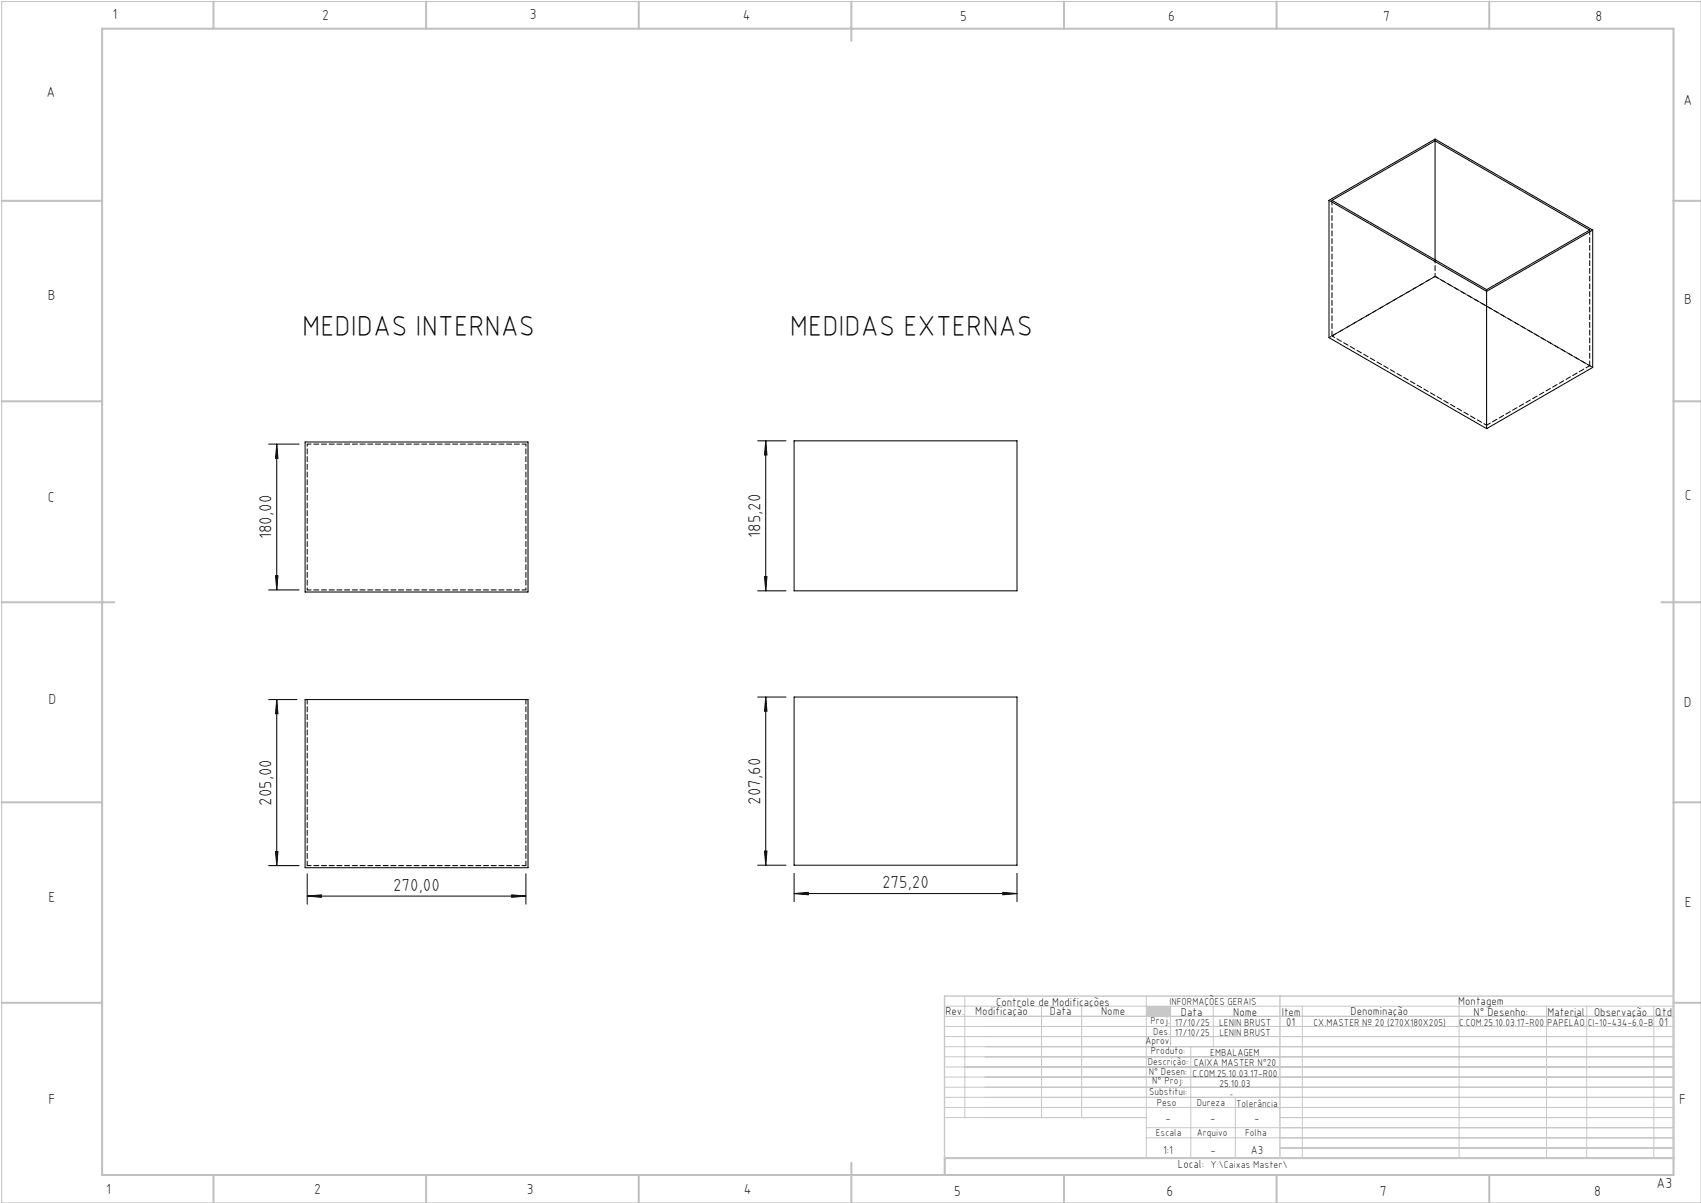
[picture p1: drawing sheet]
<svg xmlns="http://www.w3.org/2000/svg" width="420mm" height="297mm" viewBox="0 0 420 297" stroke-linecap="round" stroke-linejoin="round" font-family="sans-serif">
<path d="M.4 .4h419.6v296.6h-419.6z" fill="none" stroke="#c0c0c0" stroke-width=".25"/>
<g fill="none" stroke="#c0c0c0" stroke-width=".5">
<path d="M25.2 7.1h388v283h-388zM52.7 .4v6.7M105.2 .4v6.7M157.7 .4v6.7M210.2 .4v9.7M262.7 .4v6.7M315.2 .4v6.7M367.7 .4v6.7M.4 49.6h24.8M413.2 49.6h6.8M.4 99.1h24.8M413.2 99.1h6.8"/>
<path d="M.4 148.7h27.8M410.2 148.7h9.8M.4 198.1h24.8M413.2 198.1h6.8M.4 247.6h24.8M413.2 247.6h6.8M52.7 290.1v6.9M105.2 290.1v6.9M157.7 290.1v6.9M210.2 287.1v9.9M262.7 290.1v6.9M315.2 290.1v6.9"/>
<path d="M367.7 290.1v6.9M413.2 285.9h-179.9v4.2"/>
</g>
<g fill="none" stroke="#c3c8d2" stroke-width=".25">
<path d="M233.2 250.9h180M233.2 248.4h180M233.2 253.4h180M233.2 255.9h180M233.2 258.4h180M238.2 245.9v30M257.2 248.4v27.5M267.1 248.4v27.5M283 245.9v40M289 248.4v10M294 258.4v27.5M299.6 248.4v10"/>
<path d="M321.5 248.4v37.5M360.3 248.4v37.5M381.9 248.4v37.5M391.8 248.4v37.5M408.3 248.4v37.5M233.2 260.9h180M233.2 263.4h180M233.2 265.9h180M233.2 268.4h180M233.2 270.9h180M233.2 273.4h180M233.2 275.9h49.8"/>
<path d="M283 278.4h130.2M305 270.9v15M316 275.9h97.2M283 280.9h130.2M316 283.4h97.2"/>
</g>
<path d="M233.2 245.9h180v40h-180zM316 245.9v40" fill="none" stroke="#c3c8d2" stroke-width=".35"/>
<path d="M283 248.4h6v2.5h-6z" fill-rule="evenodd" fill="#c3c8d2"/>
<g fill="none" stroke="#000" stroke-width=".25">
<path d="M354.3 34.8v29.4M328.1 49.5v33.9l39 22.4M328.1 49.5l39 22.4M328.1 49.5l26.2-15.2 39 22.5M328.9 49.5l25.4-14.7 38.2 22-25.4 14.7zM393.3 56.8l-26.2 15.1M393.3 56.8v33.9l-26.2 15.1M367.1 71.9v33.9M66.3 109.6h7.6M68.3 109.6l.3 3.5h-.6zM68.3 109.6v36M75.3 109.1h55.1v37.1h-55.1z"/>
<path d="M187.1 108.8h7M189.1 108.8v37.1M189.1 108.8l.3 3.5h-.6zM196.1 108.8h55v37.1h-55zM66.3 145.6h7.6M68 142.1h.6l-.3 3.5zM187.1 145.9h7M188.8 142.4h.6l-.3 3.5zM66.3 172.7h7M68.3 172.7l.3 3.5h-.6zM68.3 172.7v41M75.3 172.7h55.1v41.5h-55.1z"/>
<path d="M187.1 172.1h7M189.1 172.1l.3 3.5h-.6zM189.1 172.1v41.5M196.1 172.1h55v41.5h-55zM66.3 213.7h7.6M68 210.2h.6l-.3 3.5zM75.9 215.7v7.5M129.9 215.7v7.5M187.1 213.6h7M188.8 210.1h.6l-.3 3.5zM196.1 215.6v7M251.1 215.6v7"/>
<path d="M75.9 221.2l3.5-.3v.6zM75.9 221.2h54M126.4 220.9l3.5 .3-3.5 .3zM196.1 220.6l3.5-.3v.6zM196.1 220.6h55M247.6 220.3l3.5 .3-3.5 .3z"/>
</g>
<g fill="#000">
<path d="M68 142.1h.6l-.3 3.5zM68.3 109.6l.3 3.5h-.6zM188.8 142.4h.6l-.3 3.5zM189.1 108.8l.3 3.5h-.6z"/>
<path d="M68.3 172.7l.3 3.5h-.6zM68 210.2h.6l-.3 3.5zM189.1 172.1l.3 3.5h-.6zM188.8 210.1h.6l-.3 3.5z"/>
<path d="M75.9 221.2l3.5-.3v.6zM126.4 220.9l3.5 .3-3.5 .3zM196.1 220.6l3.5-.3v.6zM247.6 220.3l3.5 .3-3.5 .3z"/>
</g>
<path d="M328.9 49.5v33.4M392.5 56.8v33.5M393.3 90.7l-39-22.5M75.9 172.7v41M129.9 172.7v41" fill="none" stroke="#000" stroke-width=".25" stroke-dasharray="1.3 .6" stroke-dashoffset=".1"/>
<path d="M75.9 109.6h54M129.9 145.6h-54M75.9 213.7h54" fill="none" stroke="#000" stroke-width=".25" stroke-dasharray="1.3 .6" stroke-dashoffset=".3"/>
<path d="M129.9 109.6v36M75.9 145.6v-36" fill="none" stroke="#000" stroke-width=".25" stroke-dasharray="1.3 .6" stroke-dashoffset=".7"/>
<path d="M354.3 34.3v.5M354.3 68.2h.1M367.1 71.5v.4" fill="none" stroke="#000" stroke-width=".25" stroke-dasharray="1.3 .6"/>
<path d="M354.3 64.2v4M328.9 82.9l38.2 22.1M392.5 90.3l-38.2-22.1" fill="none" stroke="#000" stroke-width=".25" stroke-dasharray="1.3 .6" stroke-dashoffset=".5"/>
<path d="M354.3 68.2l-25.4 14.7M367.1 105l25.4-14.7" fill="none" stroke="#000" stroke-width=".25" stroke-dasharray="1.3 .6" stroke-dashoffset=".2"/>
<path d="M354.3 68.2l-26.2 15.2" fill="none" stroke="#000" stroke-width=".25" stroke-dasharray="1.3 .6" stroke-dashoffset=".8"/>
<g font-size="7.1">
<text x="74.6" y="82.9">MEDIDAS INTERNAS</text>
<text x="195" y="82.9">MEDIDAS EXTERNAS</text>
</g>
<g font-size="4.3">
<text x="67" y="133.1" transform="rotate(-90 67 133.1)">180,00</text>
<text x="187.8" y="132.8" transform="rotate(-90 187.8 132.8)">185,20</text>
<text x="67" y="199" transform="rotate(-90 67 199)">205,00</text>
<text x="187.8" y="198.6" transform="rotate(-90 187.8 198.6)">207,60</text>
<text x="97.1" y="219.9">270,00</text>
<text x="217.8" y="219.3">275,20</text>
</g>
<g font-size="3.6">
<text x="27.8" y="4.8">1</text>
<text x="79.5" y="4.9">2</text>
<text x="130.8" y="4.8">3</text>
<text x="183.4" y="4.9">4</text>
<text x="237.1" y="5.1">5</text>
<text x="288.4" y="5.2">6</text>
<text x="341.5" y="5.1">7</text>
<text x="394" y="5.2">8</text>
<text x="11.5" y="24">A</text>
<text x="415.7" y="25.8">A</text>
<text x="11.8" y="74.1">B</text>
<text x="415.8" y="75.1">B</text>
<text x="11.8" y="124">C</text>
<text x="416" y="123.5">C</text>
<text x="12" y="173.7">D</text>
<text x="415.8" y="174.7">D</text>
<text x="12" y="222.6">E</text>
<text x="416" y="223.9">E</text>
<text x="12" y="272.6">F</text>
<text x="414.6" y="272.6">F</text>
<text x="409" y="293.3">A3</text>
<text x="26.2" y="294.8">1</text>
<text x="77.6" y="294.8">2</text>
<text x="130.1" y="294.8">3</text>
<text x="183.7" y="294.7">4</text>
<text x="235.6" y="295.2">5</text>
<text x="288" y="295.2">6</text>
<text x="340.7" y="295.2">7</text>
<text x="393.6" y="295.2">8</text>
</g>
<g font-size="2.9">
<text x="240.8" y="250.6">Modificação</text>
<text x="259.2" y="250.6">Data</text>
<text x="271.9" y="250.6">Nome</text>
<text x="290.9" y="288.4">Local:</text>
</g>
<g font-size="2.8">
<text x="233.4" y="250.6">Rev.</text>
<text x="246" y="248.4">Controle de Modificações</text>
<text x="291.6" y="250.8">Data</text>
<text x="304.5" y="250.8">Nome</text>
<text x="316.5" y="250.9">Item</text>
<text x="333.5" y="250.5">Denominação</text>
<text x="360.1" y="248.2">Montagem</text>
<text x="363.9" y="250.8">N° Desenho:</text>
<text x="382.1" y="250.8">Material</text>
<text x="393.6" y="250.8">Observação</text>
<text x="408.7" y="250.9">Qtd</text>
<text x="317.6" y="253.3">01</text>
<text x="409.6" y="253.3">01</text>
<text x="287.7" y="276.9">-</text>
<text x="298.8" y="276.9">-</text>
<text x="309.7" y="276.9">-</text>
<text x="287.2" y="284.8">1:1</text>
<text x="298.9" y="284.8">-</text>
<text x="308.8" y="284.8">A3</text>
</g>
<g font-size="2.5">
<text x="288.7" y="248.2">INFORMAÇÕES GERAIS</text>
<text x="282.8" y="257.8">Aprov.</text>
<text x="284.1" y="252.9">Proj.</text>
<text x="284.8" y="255.4">Des.</text>
<text x="290.1" y="255.8">17/10/25</text>
<text x="290.1" y="253.3">17/10/25</text>
<text x="301" y="253.3">LENIN BRUST</text>
<text x="301.1" y="255.8">LENIN BRUST</text>
<text x="324.3" y="253.3">CX.MASTER Nº 20 (270X180X205)</text>
<text x="360.3" y="253.3">C.COM.25.10.03.17-R00</text>
<text x="382" y="253.3">PAPELÃO</text>
<text x="392" y="253.3">CI-10-434-6.0-B</text>
<text x="283.4" y="262.9">Descrição:</text>
<text x="284.2" y="260.3">Produto:</text>
<text x="294.7" y="263.3">CAIXA MASTER N°20</text>
<text x="298.8" y="260.7">EMBALAGEM</text>
<text x="283.7" y="265.4">N° Desen:</text>
<text x="284.5" y="267.7">N° Proj:</text>
<text x="294.4" y="265.9">C.COM.25.10.03.17-R00</text>
<text x="301.1" y="268.3">25.10.03</text>
<text x="283.7" y="270.4">Substitui:</text>
<text x="285.6" y="273">Peso</text>
<text x="295.5" y="273">Dureza</text>
<text x="305.2" y="273.3">Tolerância</text>
<text x="285.4" y="280.4">Escala</text>
<text x="295.5" y="280.4">Arquivo</text>
<text x="307.5" y="280.4">Folha</text>
<text x="298.9" y="288.4">Y:\Caixas Master\</text>
</g>
<text font-size="2.1" x="303.5" y="270.9">-</text>
</svg>
